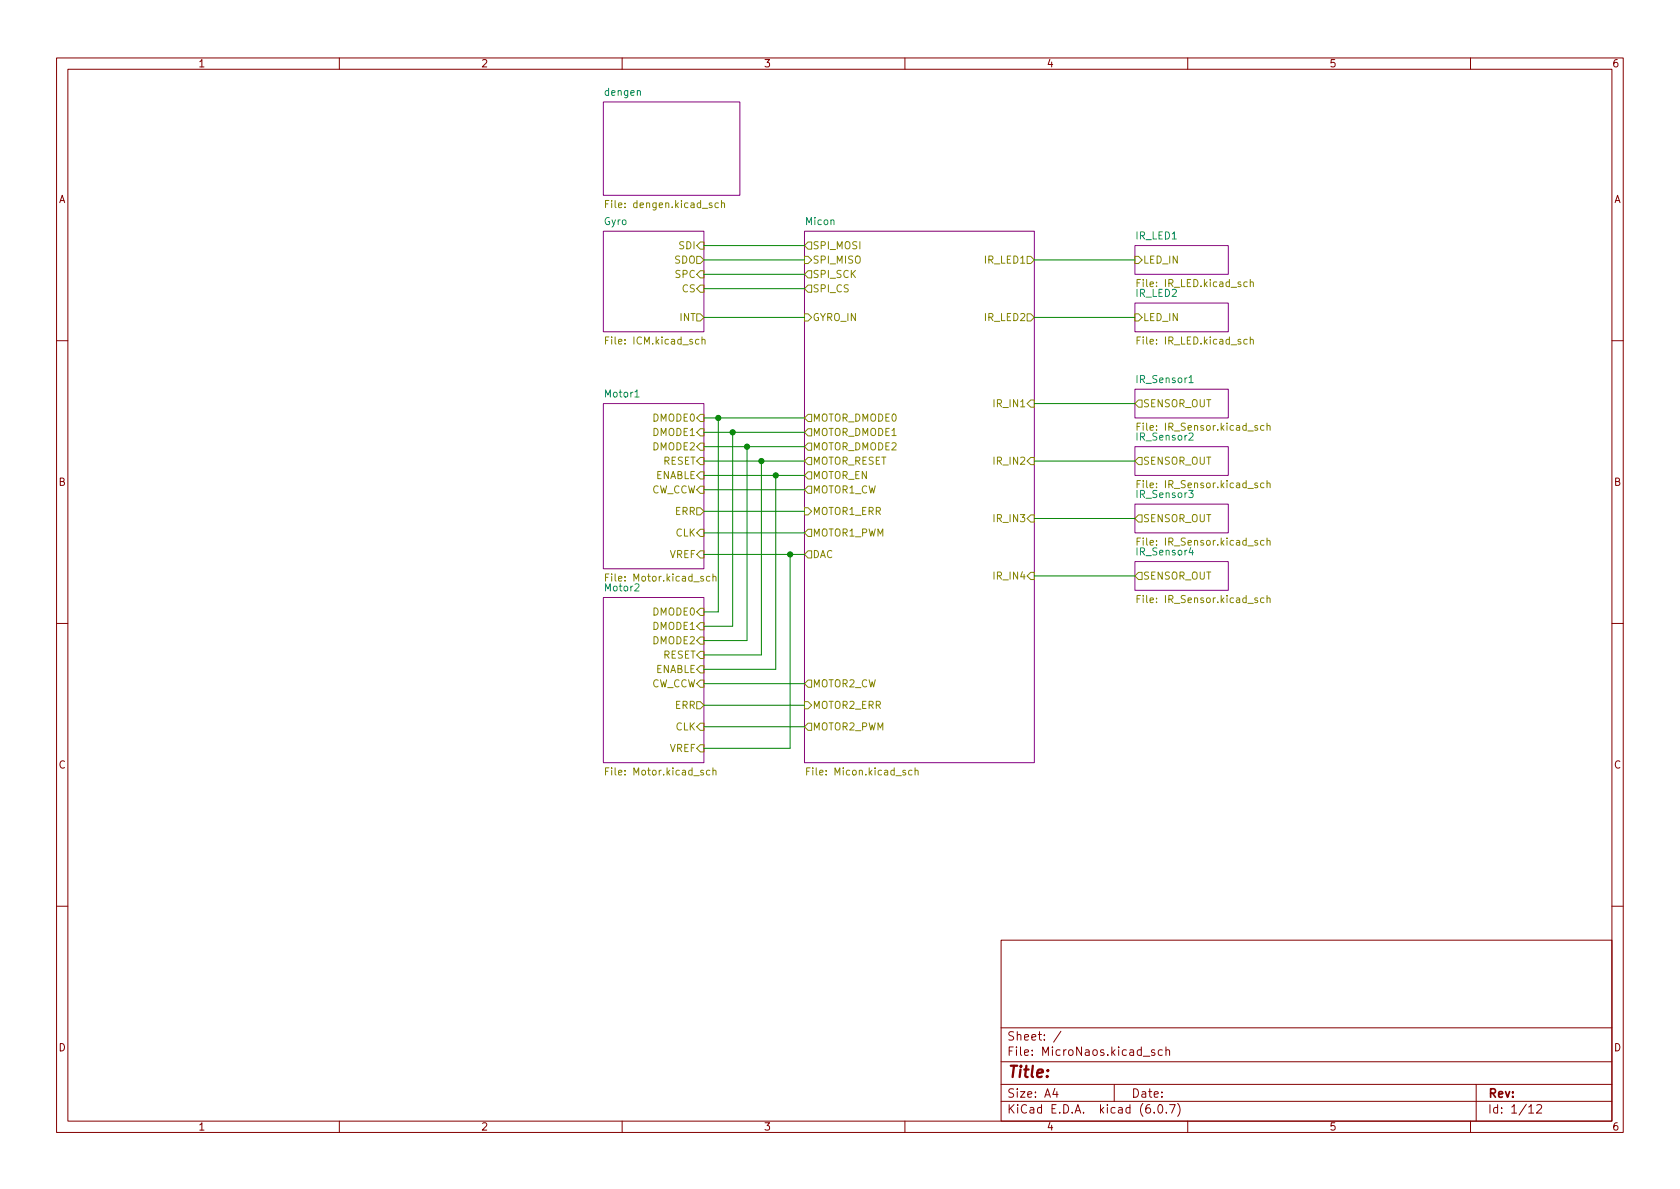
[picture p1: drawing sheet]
<svg xmlns="http://www.w3.org/2000/svg" width="297mm" height="210mm" viewBox="0 0 297 210" stroke-linecap="round" stroke-linejoin="round" font-family="sans-serif">
<g fill="none" stroke="#840000" stroke-width=".18">
<path d="M10 10.2h277v190.1h-277zM12 12.2h273v186.1h-273zM60 10.2v2M110 10.2v2M160 10.2v2M210 10.2v2M260 10.2v2M10 60.2h2M285 60.2h2M10 110.2h2M285 110.2h2M10 160.2h2"/>
<path d="M177 166.3h108v32h-108zM285 160.2h2M60 198.3v2M110 198.3v2M160 198.3v2M177 194.8h108M177 191.8h108M177 187.8h108M177 181.8h108M186.5 192.5l-.4 1h1M186.9 193v1M187.6 182.4l-1.3 1.9"/>
<path d="M197 191.8v3M202.1 186.8h1.2M204.1 196.7v.1M204.1 185.7l-.3-.1-.2 .2v.3l.5 .1v.4h-.5M204.9 195.4l.2-.1a.81 .81 0 0 1 .6 .7 .81 .81 0 0 1-.3 .8h-.2a.81 .81 0 0 1-.6-.6 .81 .81 0 0 1 .3-.8zM205.5 185.7l-.4-.1-.3 .3v.4l.1 .3h.6M206.1 185.8l.3-.2 .3 .1 .1 .9M206.1 185.1v1.5M206.2 196.7v.1M206.8 195.3h1l-.7 1.5M208.2 195.1a1.72 1.72 0 0 1 0 2.3M210 198.3v2"/>
<path d="M260 198.3v2M261 191.8v6.5M270.3 195.8l.4-.5v1.5M270.3 196.8h.9M271.7 195.5l.6-.2 .2 .2 .1 .3-.9 1h.9"/>
</g>
<g fill="#fff" stroke="#fff" stroke-width=".18">
<path d="M106.7 71.4h17.8v29.2h-17.8z"/>
<path d="M106.7 18h24.1v16.5h-24.1z"/>
<path d="M142.2 40.9h40.7v94h-40.7z"/>
<path d="M106.7 40.9h17.8v17.8h-17.8z"/>
<path d="M106.7 105.7h17.8v29.2h-17.8z"/>
<path d="M200.7 53.6h16.5v5.1h-16.5z"/>
<path d="M200.7 43.4h16.5v5.1h-16.5z"/>
<path d="M200.7 68.8h16.5v5.1h-16.5z"/>
<path d="M200.7 79h16.5v5.1h-16.5z"/>
<path d="M200.7 89.1h16.5v5.1h-16.5z"/>
<path d="M200.7 99.3h16.5v5.1h-16.5z"/>
</g>
<path d="M106.7 18h24.1v16.5h-24.1zM106.7 40.9h17.8v17.8h-17.8zM142.2 40.9h40.7v94h-40.7zM200.7 53.6h16.5v5.1h-16.5zM200.7 43.4h16.5v5.1h-16.5zM106.7 71.4h17.8v29.2h-17.8zM200.7 68.8h16.5v5.1h-16.5zM200.7 79h16.5v5.1h-16.5zM200.7 89.1h16.5v5.1h-16.5zM200.7 99.3h16.5v5.1h-16.5zM106.7 105.7h17.8v29.2h-17.8z" fill="none" stroke="#840084" stroke-width=".18"/>
<g fill="none" stroke="#848400" stroke-width=".18">
<path d="M107.1 36.1h.4M107.7 35.4h-.6v1.3M127 35.9h-.3l-.3 .2 .1 .6h.5M127.6 36l.1-.1h.3l.1 .8M127.6 35.4v1.3M107.7 59.6h-.6v1.2M123.2 45.3h.6l.7 .7-.7 .6h-.6zM123.2 55.5h.6l.7 .6-.7 .7h-.6zM123.8 42.8h.7v1.3h-.7l-.6-.7zM123.8 47.9h.7v1.2h-.7l-.6-.6zM123.8 50.4h.7v1.3h-.7l-.6-.7zM124.1 59.6v1.2"/>
<path d="M142.2 45.3h.7l.6 .7-.6 .6h-.7zM142.2 55.5h.7l.6 .6-.6 .7h-.7zM142.9 47.9h.6v1.2h-.6l-.7-.6zM142.9 42.8h.6v1.3h-.6l-.7-.7zM142.9 50.4h.6v1.3h-.6l-.7-.7zM181.6 45.3h.6l.7 .7-.7 .6h-.6zM181.6 55.5h.6l.7 .6-.7 .7h-.6zM200.7 55.5h.6l.6 .6-.6 .7h-.6zM200.7 45.3h.6l.6 .7-.6 .6h-.6zM201 50h.5M201.6 59.6h-.6v1.2M201.6 49.4h-.6v1.3"/>
<path d="M220.5 49.9l-.3-.1-.3 .3 .1 .5h.5M221.1 50l.1-.2 .3 .1 .1 .8M221.1 49.4v1.3M221.1 59.6v1.2M107.1 60.2h.4M123.8 73.3h.7v1.2h-.7l-.6-.6zM123.8 75.8h.7v1.3h-.7l-.6-.7zM123.8 78.4h.7v1.2h-.7l-.6-.6zM124.1 60.1l.2-.1 .3 .1 .1 .7M142.9 73.3h.6v1.2h-.6l-.7-.6zM142.9 75.8h.6v1.3h-.6l-.7-.7zM142.9 78.4h.6v1.2h-.6l-.7-.6z"/>
<path d="M182.2 70.7h.7v1.3h-.7l-.6-.6zM201 60.2h.5M201 75.4h.5M201.3 70.7h.6v1.3h-.6l-.6-.6zM201.6 74.8h-.6v1.3M220.5 60.1l-.3-.1-.3 .2 .1 .6h.5M221.1 60.1l.1-.1 .3 .1 .1 .7M223.5 75.3l-.4-.1-.2 .3 .1 .5h.5M224 75.4l.2-.2 .3 .1 .1 .8M224 74.8v1.3M123.2 89.8h.6l.7 .6-.7 .7h-.6zM123.8 97.4h.7v1.3h-.7l-.6-.7z"/>
<path d="M123.8 80.9h.7v1.3h-.7l-.6-.7zM123.8 93.6h.7v1.3h-.7l-.6-.7zM123.8 83.4h.7v1.3h-.7l-.6-.6zM123.8 86h.7v1.2h-.7l-.6-.6zM142.2 89.8h.7l.6 .6-.6 .7h-.7zM142.9 97.4h.6v1.3h-.6l-.7-.7zM142.9 93.6h.6v1.3h-.6l-.7-.7zM142.9 83.4h.6v1.3h-.6l-.7-.6zM142.9 80.9h.6v1.3h-.6l-.7-.7zM142.9 86h.6v1.2h-.6l-.7-.6zM182.2 80.9h.7v1.3h-.7l-.6-.7zM182.2 91.1h.7v1.2h-.7l-.6-.6z"/>
<path d="M201 85.6h.5M201 95.7h.5M201.3 80.9h.6v1.3h-.6l-.6-.7zM201.3 91.1h.6v1.2h-.6l-.6-.6zM201.6 85h-.6v1.2M201.6 95.1h-.6v1.3M223.5 85.5l-.4-.1-.2 .2 .1 .6h.5M223.5 95.6h-.4l-.2 .2 .1 .5h.5M224 85.5l.2-.1 .3 .1 .1 .7M224 95.7l.2-.1h.3l.1 .8M224 85v1.2M224 95.1v1.3"/>
<path d="M107.1 102.1h.4M107.7 101.5h-.6v1.3M123.8 107.6h.7v1.2h-.7l-.6-.6zM123.8 110.1h.7v1.3h-.7l-.6-.7zM123.8 112.6h.7v1.3h-.7l-.6-.6zM123.8 115.2h.7v1.3h-.7l-.6-.7zM123.8 117.7h.7v1.3h-.7l-.6-.6zM125.5 102l-.4-.1-.2 .3 .1 .5h.5M126.1 102l.1-.1 .3 .1 .1 .8M126.1 101.5v1.3M182.2 101.2h.7v1.3h-.7l-.6-.7zM201 105.9h.5"/>
<path d="M201.3 101.2h.6v1.3h-.6l-.6-.7zM201.6 105.3h-.6v1.3M223.5 105.8l-.4-.1-.2 .3 .1 .5h.5M224 105.8l.2-.1 .3 .1 .1 .8M224 105.3v1.3M107.1 136.4h.4M107.7 135.8h-.6v1.2M123.2 124.1h.6l.7 .6-.7 .6h-.6zM123.8 131.7h.7v1.3h-.7l-.6-.7zM123.8 127.9h.7v1.3h-.7l-.6-.7zM123.8 120.3h.7v1.2h-.7l-.6-.6zM125.5 136.3l-.4-.1-.2 .2 .1 .6h.5"/>
<path d="M126.1 136.3l.1-.1 .3 .1 .1 .7M126.1 135.8v1.2M142.2 124.1h.7l.6 .6-.6 .6h-.7zM142.6 136.4h.4M142.9 127.9h.6v1.3h-.6l-.7-.7zM142.9 120.3h.6v1.2h-.6l-.7-.6zM143.2 135.8h-.6v1.2M161.2 136.3l-.3-.1-.3 .2 .2 .6h.4M161.8 136.3l.2-.1 .3 .1v.7M161.8 135.8v1.2"/>
</g>
<path d="M112.3 70.2h.7M210.2 67.7h.8M210.5 96.8l-.3 .9h.8" fill="none" stroke="#008484" stroke-width=".18"/>
<g fill="none" stroke="#008400" stroke-width=".18">
<path d="M124.5 56.1h17.7M124.5 51h17.7M124.5 48.5h17.7M124.5 43.4h17.7M124.5 46h17.7M182.9 56.1h17.8M182.9 46h17.8M124.5 73.9h17.7M124.5 76.4h17.7M124.5 79h17.7M127 73.9v34.3h-2.5M129.5 76.4v34.3h-5"/>
<path d="M132.1 79v34.3h-7.6M182.9 71.4h17.8M124.5 84.1h17.7M124.5 81.5h17.7M124.5 86.6h17.7M124.5 98h17.7M124.5 90.4h17.7M124.5 94.2h17.7M134.6 81.5v34.3h-10.1M137.2 84.1v34.3h-12.7M139.7 98v34.3h-15.2M182.9 81.5h17.8"/>
<path d="M182.9 91.7h17.8M182.9 101.8h17.8M124.5 128.5h17.7M124.5 120.9h17.7M124.5 124.7h17.7"/>
</g>
<g fill="#008400" stroke="#008400" stroke-width=".18">
<circle cx="137.2" cy="84.1" r=".46"/>
<circle cx="134.6" cy="81.5" r=".46"/>
<circle cx="132.1" cy="79" r=".46"/>
<circle cx="127" cy="73.9" r=".46"/>
<circle cx="129.5" cy="76.4" r=".46"/>
<circle cx="139.7" cy="98" r=".46"/>
</g>
<text font-size="2.8" fill="#840000" x="178" y="190.6">Title:</text>
<g font-size="2.1" fill="#840000">
<text x="178" y="184">Sheet: /</text>
<text x="178" y="186.7">File: MicroNaos.kicad_sch</text>
<text x="178" y="196.9">KiCad E.D.A. kicad (6.0.7)</text>
<text x="178" y="194.1">Size: A4</text>
<text x="200" y="194.1">Date:</text>
<text x="263" y="194.1">Rev:</text>
<text x="263" y="196.9">Id: 1/12</text>
</g>
<g font-size="1.8" fill="#840000">
<text x="35" y="11.9">1</text>
<text x="85" y="11.9">2</text>
<text x="135" y="11.9">3</text>
<text x="185" y="11.9">4</text>
<text x="235" y="11.9">5</text>
<text x="285" y="11.9">6</text>
<text x="10.3" y="35.9">A</text>
<text x="285.3" y="35.9">A</text>
<text x="10.3" y="85.9">B</text>
<text x="285.3" y="85.9">B</text>
<text x="10.3" y="135.9">C</text>
<text x="285.3" y="135.9">C</text>
<text x="10.3" y="185.9">D</text>
<text x="285.3" y="185.9">D</text>
<text x="35" y="199.9">1</text>
<text x="85" y="199.9">2</text>
<text x="135" y="199.9">3</text>
<text x="185" y="199.9">4</text>
<text x="235" y="199.9">5</text>
<text x="285" y="199.9">6</text>
</g>
<g font-size="1.8" fill="#008484">
<text x="107" y="16.9">dengen</text>
<text x="106.8" y="39.8">Gyro</text>
<text x="142.5" y="39.8">Micon</text>
<text x="200.9" y="42.3">IR_LED1</text>
<text x="200.9" y="52.5">IR_LED2</text>
<text x="107" y="70.3">Motor1</text>
<text x="201.1" y="67.7">IR_Sensor1</text>
<text x="201.1" y="77.9">IR_Sensor2</text>
<text x="201.1" y="88">IR_Sensor3</text>
<text x="201.1" y="98.2">IR_Sensor4</text>
<text x="107" y="104.6">Motor2</text>
</g>
<g font-size="1.8" fill="#848400">
<text x="107.9" y="36.8">File: dengen.kicad_sch</text>
<text x="119.3" y="46.6">SDO</text>
<text x="120.1" y="44.1">SDI</text>
<text x="143.6" y="46.6">SPI_MISO</text>
<text x="143.6" y="44.1">SPI_MOSI</text>
<text x="174.2" y="46.6">IR_LED1</text>
<text x="202" y="46.6">LED_IN</text>
<text x="119.5" y="49.1">SPC</text>
<text x="120.6" y="51.7">CS</text>
<text x="143.6" y="49.1">SPI_SCK</text>
<text x="143.6" y="51.7">SPI_CS</text>
<text x="201.6" y="50.8">File: IR_LED.kicad_sch</text>
<text x="120.2" y="56.8">INT</text>
<text x="143.6" y="56.8">GYRO_IN</text>
<text x="174.2" y="56.8">IR_LED2</text>
<text x="202" y="56.8">LED_IN</text>
<text x="107.7" y="60.9">File: ICM.kicad_sch</text>
<text x="201.6" y="60.9">File: IR_LED.kicad_sch</text>
<text x="115.5" y="74.5">DMODE0</text>
<text x="115.5" y="77.1">DMODE1</text>
<text x="143.6" y="74.5">MOTOR_DMODE0</text>
<text x="143.6" y="77.1">MOTOR_DMODE1</text>
<text x="176" y="72">IR_IN1</text>
<text x="201.8" y="76.2">File: IR_Sensor.kicad_sch</text>
<text x="202" y="72">SENSOR_OUT</text>
<text x="115.5" y="79.6">DMODE2</text>
<text x="117.2" y="82.2">RESET</text>
<text x="143.6" y="79.6">MOTOR_DMODE2</text>
<text x="143.6" y="82.2">MOTOR_RESET</text>
<text x="176" y="82.2">IR_IN2</text>
<text x="202" y="82.2">SENSOR_OUT</text>
<text x="114.9" y="87.2">CW_CCW</text>
<text x="115.8" y="84.7">ENABLE</text>
<text x="143.6" y="84.7">MOTOR_EN</text>
<text x="143.6" y="87.2">MOTOR1_CW</text>
<text x="201.8" y="86.3">File: IR_Sensor.kicad_sch</text>
<text x="119.4" y="91.1">ERR</text>
<text x="119.5" y="94.9">CLK</text>
<text x="143.6" y="94.9">MOTOR1_PWM</text>
<text x="143.6" y="91.1">MOTOR1_ERR</text>
<text x="176" y="92.3">IR_IN3</text>
<text x="202" y="92.3">SENSOR_OUT</text>
<text x="118.4" y="98.7">VREF</text>
<text x="143.6" y="98.7">DAC</text>
<text x="201.8" y="96.5">File: IR_Sensor.kicad_sch</text>
<text x="107.8" y="102.8">File: Motor.kicad_sch</text>
<text x="176" y="102.5">IR_IN4</text>
<text x="201.8" y="106.6">File: IR_Sensor.kicad_sch</text>
<text x="202" y="102.5">SENSOR_OUT</text>
<text x="115.5" y="108.8">DMODE0</text>
<text x="115.5" y="111.4">DMODE1</text>
<text x="115.5" y="113.9">DMODE2</text>
<text x="115.8" y="119">ENABLE</text>
<text x="117.2" y="116.5">RESET</text>
<text x="114.9" y="121.5">CW_CCW</text>
<text x="119.4" y="125.3">ERR</text>
<text x="143.6" y="125.3">MOTOR2_ERR</text>
<text x="143.6" y="121.5">MOTOR2_CW</text>
<text x="119.5" y="129.2">CLK</text>
<text x="143.6" y="129.2">MOTOR2_PWM</text>
<text x="107.8" y="137.1">File: Motor.kicad_sch</text>
<text x="118.4" y="133">VREF</text>
<text x="143.3" y="137.1">File: Micon.kicad_sch</text>
</g>
</svg>
